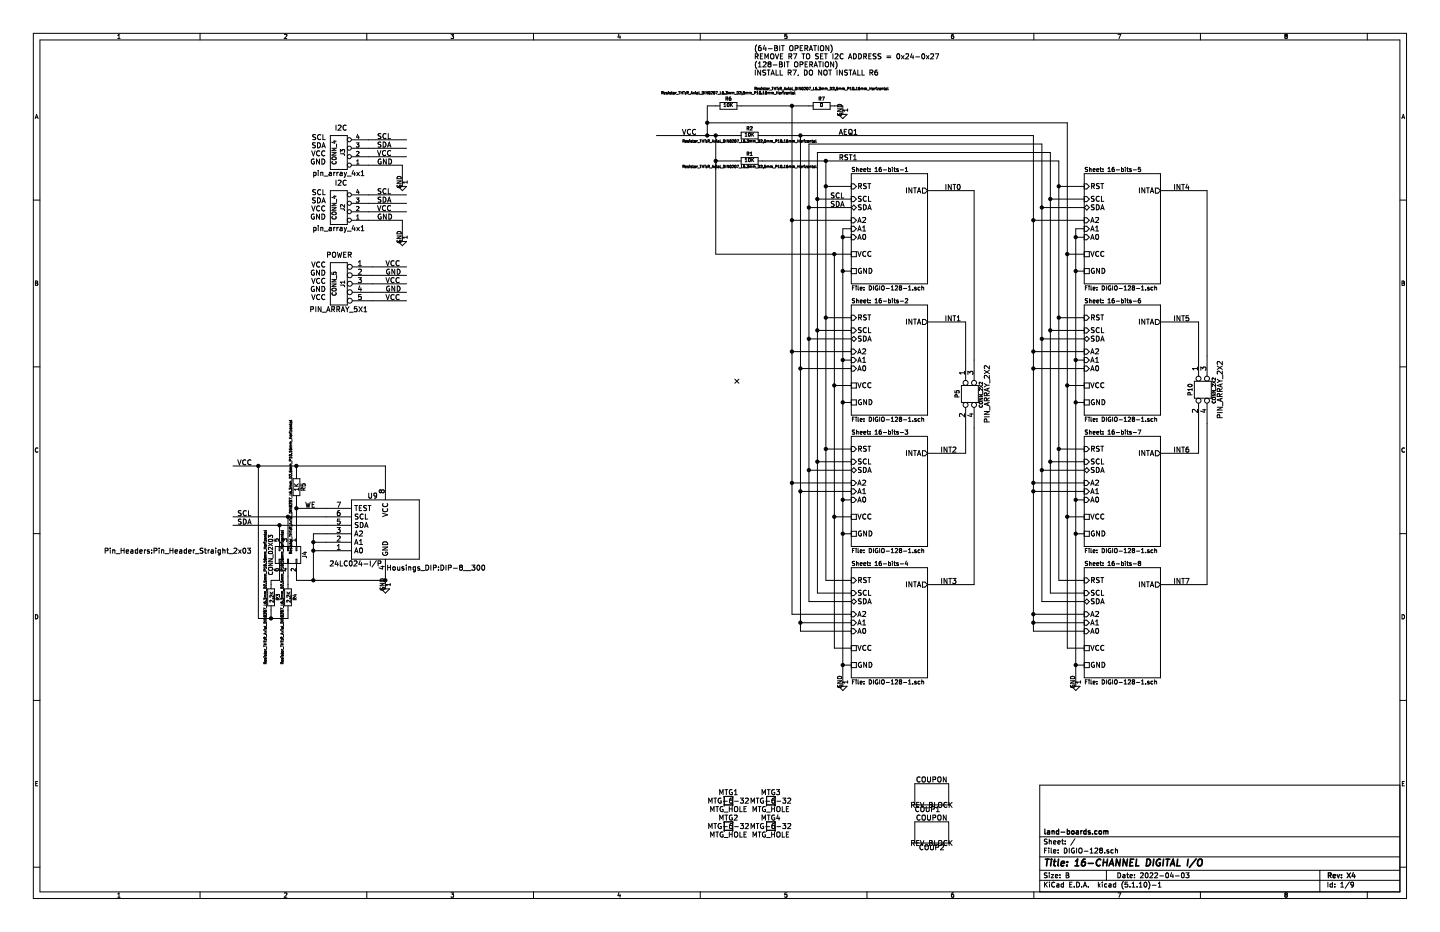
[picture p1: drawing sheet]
EESchema Schematic File Version 4
EELAYER 30 0
EELAYER END
$Descr B 17000 11000
encoding utf-8
Sheet 1 9
Title "16-CHANNEL DIGITAL I/O"
Date "2022-04-03"
Rev "X4"
Comp "land-boards.com"
Comment1 ""
Comment2 ""
Comment3 ""
Comment4 ""
$EndDescr
$Comp
L DIGIO-128-rescue:MTG_HOLE MTG4
U 1 1
P 9100 9750
F 0 "MTG4" H 9100 9850 60  0000 C CNN
F 1 "MTG_HOLE" H 9100 9650 60  0000 C CNN
F 2 "MTG-6-32" H 9100 9750 60  0000 C CNN
F 3 "~" H 9100 9750 60  0000 C CNN
	1    9100 9750
	1    0    0    -1  
$EndComp
$Comp
L DIGIO-128-rescue:MTG_HOLE MTG2
U 1 1
P 8600 9750
F 0 "MTG2" H 8600 9850 60  0000 C CNN
F 1 "MTG_HOLE" H 8600 9650 60  0000 C CNN
F 2 "MTG-6-32" H 8600 9750 60  0000 C CNN
F 3 "~" H 8600 9750 60  0000 C CNN
	1    8600 9750
	1    0    0    -1  
$EndComp
$Comp
L DIGIO-128-rescue:MTG_HOLE MTG3
U 1 1
P 9100 9450
F 0 "MTG3" H 9100 9550 60  0000 C CNN
F 1 "MTG_HOLE" H 9100 9350 60  0000 C CNN
F 2 "MTG-6-32" H 9100 9450 60  0000 C CNN
F 3 "~" H 9100 9450 60  0000 C CNN
	1    9100 9450
	1    0    0    -1  
$EndComp
$Comp
L DIGIO-128-rescue:MTG_HOLE MTG1
U 1 1
P 8600 9450
F 0 "MTG1" H 8600 9550 60  0000 C CNN
F 1 "MTG_HOLE" H 8600 9350 60  0000 C CNN
F 2 "MTG-6-32" H 8600 9450 60  0000 C CNN
F 3 "~" H 8600 9450 60  0000 C CNN
	1    8600 9450
	1    0    0    -1  
$EndComp
$Comp
L DIGIO-128-rescue:CONN_4 J2
U 1 1
P 4000 2450
F 0 "J2" V 3950 2450 50  0000 C CNN
F 1 "CONN_4" V 4050 2450 50  0000 C CNN
F 2 "pin_array_4x1" H 4000 2700 60  0000 C CNN
F 3 "" H 4000 2450 60  0000 C CNN
	1    4000 2450
	-1   0    0    1   
$EndComp
Text Notes 3850 2600 2    60   ~ 0
SCL\nSDA\nVCC\nGND
Text Label 4450 2500 0    60   ~ 0
VCC
Text Label 4450 2600 0    60   ~ 0
GND
Text Label 4450 2400 0    60   ~ 0
SDA
Text Label 4450 2300 0    60   ~ 0
SCL
$Comp
L power:GND #PWR01
U 1 1
P 4550 6900
F 0 "#PWR01" H 4550 6900 30  0001 C CNN
F 1 "GND" H 4550 6830 30  0001 C CNN
F 2 "" H 4550 6900 60  0000 C CNN
F 3 "" H 4550 6900 60  0000 C CNN
	1    4550 6900
	1    0    0    -1  
$EndComp
Text Notes 3850 3550 2    60   ~ 0
VCC\nGND\nVCC\nGND\nVCC
Text Notes 3850 3050 0    60   ~ 0
POWER
Text Notes 3950 2200 0    60   ~ 0
I2C
$Comp
L DIGIO-128-rescue:24C01 U9
U 1 1
P 4550 6200
F 0 "U9" H 4700 6550 60  0000 C CNN
F 1 "24LC024-I/P" H 4900 5750 60  0000 C CNN
F 2 "Housings_DIP:DIP-8__300" H 3950 5700 60  0000 C CNN
F 3 "~" H 4550 6200 60  0000 C CNN
	1    4550 6200
	-1   0    0    -1  
$EndComp
$Sheet
S 10050 2050 900  1300
U 5516A155
F0 "16-bits-1" 50
F1 "DIGIO-128-1.sch" 50
F2 "VCC" U L 10050 3000 60 
F3 "SCL" I L 10050 2350 60 
F4 "SDA" B L 10050 2450 60 
F5 "A2" I L 10050 2600 60 
F6 "A1" I L 10050 2700 60 
F7 "A0" I L 10050 2800 60 
F8 "RST" I L 10050 2200 60 
F9 "INTA" O R 10950 2250 60 
F10 "GND" U L 10050 3200 60 
$EndSheet
$Sheet
S 10050 3600 900  1300
U 5516C130
F0 "16-bits-2" 50
F1 "DIGIO-128-1.sch" 50
F2 "VCC" U L 10050 4550 60 
F3 "SCL" I L 10050 3900 60 
F4 "SDA" B L 10050 4000 60 
F5 "A2" I L 10050 4150 60 
F6 "A1" I L 10050 4250 60 
F7 "A0" I L 10050 4350 60 
F8 "RST" I L 10050 3750 60 
F9 "INTA" O R 10950 3800 60 
F10 "GND" U L 10050 4750 60 
$EndSheet
$Sheet
S 10050 5150 900  1300
U 5516F760
F0 "16-bits-3" 50
F1 "DIGIO-128-1.sch" 50
F2 "VCC" U L 10050 6100 60 
F3 "SCL" I L 10050 5450 60 
F4 "SDA" B L 10050 5550 60 
F5 "A2" I L 10050 5700 60 
F6 "A1" I L 10050 5800 60 
F7 "A0" I L 10050 5900 60 
F8 "RST" I L 10050 5300 60 
F9 "INTA" O R 10950 5350 60 
F10 "GND" U L 10050 6300 60 
$EndSheet
$Sheet
S 10050 6700 900  1300
U 5516F76C
F0 "16-bits-4" 50
F1 "DIGIO-128-1.sch" 50
F2 "VCC" U L 10050 7650 60 
F3 "SCL" I L 10050 7000 60 
F4 "SDA" B L 10050 7100 60 
F5 "A2" I L 10050 7250 60 
F6 "A1" I L 10050 7350 60 
F7 "A0" I L 10050 7450 60 
F8 "RST" I L 10050 6850 60 
F9 "INTA" O R 10950 6900 60 
F10 "GND" U L 10050 7850 60 
$EndSheet
$Sheet
S 12800 2050 900  1300
U 55171938
F0 "16-bits-5" 50
F1 "DIGIO-128-1.sch" 50
F2 "VCC" U L 12800 3000 60 
F3 "SCL" I L 12800 2350 60 
F4 "SDA" B L 12800 2450 60 
F5 "A2" I L 12800 2600 60 
F6 "A1" I L 12800 2700 60 
F7 "A0" I L 12800 2800 60 
F8 "RST" I L 12800 2200 60 
F9 "INTA" O R 13700 2250 60 
F10 "GND" U L 12800 3200 60 
$EndSheet
$Sheet
S 12800 3600 900  1300
U 55171944
F0 "16-bits-6" 50
F1 "DIGIO-128-1.sch" 50
F2 "VCC" U L 12800 4550 60 
F3 "SCL" I L 12800 3900 60 
F4 "SDA" B L 12800 4000 60 
F5 "A2" I L 12800 4150 60 
F6 "A1" I L 12800 4250 60 
F7 "A0" I L 12800 4350 60 
F8 "RST" I L 12800 3750 60 
F9 "INTA" O R 13700 3800 60 
F10 "GND" U L 12800 4750 60 
$EndSheet
$Sheet
S 12800 5150 900  1300
U 55171950
F0 "16-bits-7" 50
F1 "DIGIO-128-1.sch" 50
F2 "VCC" U L 12800 6100 60 
F3 "SCL" I L 12800 5450 60 
F4 "SDA" B L 12800 5550 60 
F5 "A2" I L 12800 5700 60 
F6 "A1" I L 12800 5800 60 
F7 "A0" I L 12800 5900 60 
F8 "RST" I L 12800 5300 60 
F9 "INTA" O R 13700 5350 60 
F10 "GND" U L 12800 6300 60 
$EndSheet
$Sheet
S 12800 6700 900  1300
U 5517195C
F0 "16-bits-8" 50
F1 "DIGIO-128-1.sch" 50
F2 "VCC" U L 12800 7650 60 
F3 "SCL" I L 12800 7000 60 
F4 "SDA" B L 12800 7100 60 
F5 "A2" I L 12800 7250 60 
F6 "A1" I L 12800 7350 60 
F7 "A0" I L 12800 7450 60 
F8 "RST" I L 12800 6850 60 
F9 "INTA" O R 13700 6900 60 
F10 "GND" U L 12800 7850 60 
$EndSheet
Wire Wire Line
	9950 2800 10050 2800
Wire Wire Line
	9950 7850 10050 7850
Wire Wire Line
	9950 3200 10050 3200
Connection ~ 9950 3200
Wire Wire Line
	9950 4750 10050 4750
Connection ~ 9950 4750
Wire Wire Line
	10050 6300 9950 6300
Connection ~ 9950 6300
Wire Wire Line
	9850 7650 10050 7650
Wire Wire Line
	9850 3000 9850 4550
Wire Wire Line
	8450 3000 9850 3000
Wire Wire Line
	10050 4550 9850 4550
Connection ~ 9850 4550
Wire Wire Line
	10050 6100 9850 6100
Connection ~ 9850 6100
Wire Wire Line
	9750 6850 10050 6850
Wire Wire Line
	9750 1900 9750 2200
Wire Wire Line
	9750 5300 10050 5300
Wire Wire Line
	9750 3750 10050 3750
Connection ~ 9750 5300
Wire Wire Line
	9750 2200 10050 2200
Connection ~ 9750 3750
Wire Wire Line
	9650 2350 10050 2350
Wire Wire Line
	9650 1800 9650 2350
Wire Wire Line
	9650 3900 10050 3900
Wire Wire Line
	9650 5450 10050 5450
Connection ~ 9650 3900
Wire Wire Line
	9650 7000 10050 7000
Connection ~ 9650 5450
Wire Wire Line
	9550 7100 10050 7100
Wire Wire Line
	9550 1700 9550 2450
Wire Wire Line
	9550 5550 10050 5550
Wire Wire Line
	9550 4000 10050 4000
Connection ~ 9550 5550
Wire Wire Line
	9550 2450 10050 2450
Connection ~ 9550 4000
Wire Wire Line
	9950 2700 10050 2700
Connection ~ 9950 2800
Wire Wire Line
	9950 4250 10050 4250
Connection ~ 9950 4250
Wire Wire Line
	9950 5900 10050 5900
Connection ~ 9950 5900
Wire Wire Line
	10050 4350 9450 4350
Wire Wire Line
	9450 1600 9450 4350
Wire Wire Line
	9450 5800 10050 5800
Wire Wire Line
	9450 7350 10050 7350
Connection ~ 9450 5800
Wire Wire Line
	9450 7450 10050 7450
Connection ~ 9450 7350
Wire Wire Line
	12800 2800 12700 2800
Wire Wire Line
	12700 2700 12700 2800
Wire Wire Line
	12700 7850 12800 7850
Wire Wire Line
	12700 3200 12800 3200
Connection ~ 12700 3200
Wire Wire Line
	12700 4750 12800 4750
Connection ~ 12700 4750
Wire Wire Line
	12800 6300 12700 6300
Connection ~ 12700 6300
Wire Wire Line
	12600 7650 12800 7650
Wire Wire Line
	12600 1450 12600 3000
Wire Wire Line
	12600 3000 12800 3000
Wire Wire Line
	12800 4550 12600 4550
Connection ~ 12600 4550
Wire Wire Line
	12800 6100 12600 6100
Connection ~ 12600 6100
Wire Wire Line
	12500 6850 12800 6850
Wire Wire Line
	12500 1900 12500 2200
Wire Wire Line
	12500 5300 12800 5300
Wire Wire Line
	12500 3750 12800 3750
Connection ~ 12500 5300
Wire Wire Line
	12500 2200 12800 2200
Connection ~ 12500 3750
Wire Wire Line
	12800 2350 12400 2350
Wire Wire Line
	12400 1800 12400 2350
Wire Wire Line
	12400 3900 12800 3900
Wire Wire Line
	12400 5450 12800 5450
Connection ~ 12400 3900
Wire Wire Line
	12400 7000 12800 7000
Connection ~ 12400 5450
Wire Wire Line
	12300 7100 12800 7100
Wire Wire Line
	12300 1700 12300 2450
Wire Wire Line
	12300 5550 12800 5550
Wire Wire Line
	12300 4000 12800 4000
Connection ~ 12300 5550
Wire Wire Line
	12300 2450 12800 2450
Connection ~ 12300 4000
Wire Wire Line
	12700 2700 12800 2700
Connection ~ 12700 2800
Wire Wire Line
	12700 4250 12800 4250
Connection ~ 12700 4250
Wire Wire Line
	12700 5900 12800 5900
Connection ~ 12700 5900
Wire Wire Line
	12200 4350 12800 4350
Wire Wire Line
	12200 5800 12800 5800
Wire Wire Line
	12200 7350 12800 7350
Connection ~ 12200 5800
Wire Wire Line
	12200 7450 12800 7450
Connection ~ 12200 7350
Wire Wire Line
	9000 1900 9750 1900
Connection ~ 12500 2200
Connection ~ 9750 2200
Wire Wire Line
	9650 1800 12400 1800
Connection ~ 12400 2350
Connection ~ 9650 2350
Wire Wire Line
	9550 1700 12300 1700
Connection ~ 12300 2450
Connection ~ 9550 2450
Wire Wire Line
	9000 1600 9450 1600
Connection ~ 9450 4350
$Comp
L Device:R R2
U 1 1
P 8850 1600
F 0 "R2" V 8930 1600 40  0000 C CNN
F 1 "10K" V 8857 1601 40  0000 C CNN
F 2 "Resistor_THT:R_Axial_DIN0207_L6.3mm_D2.5mm_P10.16mm_Horizontal" V 8780 1600 30  0000 C CNN
F 3 "~" H 8850 1600 30  0000 C CNN
	1    8850 1600
	0    -1   -1   0   
$EndComp
$Comp
L Device:R R4
U 1 1
P 3400 7050
F 0 "R4" V 3480 7050 40  0000 C CNN
F 1 "2.2K" V 3407 7051 40  0000 C CNN
F 2 "Resistor_THT:R_Axial_DIN0207_L6.3mm_D2.5mm_P10.16mm_Horizontal" V 3330 7050 30  0000 C CNN
F 3 "~" H 3400 7050 30  0000 C CNN
	1    3400 7050
	1    0    0    -1  
$EndComp
$Comp
L Device:R R3
U 1 1
P 3200 7050
F 0 "R3" V 3280 7050 40  0000 C CNN
F 1 "2.2K" V 3207 7051 40  0000 C CNN
F 2 "Resistor_THT:R_Axial_DIN0207_L6.3mm_D2.5mm_P10.16mm_Horizontal" V 3130 7050 30  0000 C CNN
F 3 "~" H 3200 7050 30  0000 C CNN
	1    3200 7050
	1    0    0    -1  
$EndComp
$Comp
L Device:R R1
U 1 1
P 8850 1900
F 0 "R1" V 8930 1900 40  0000 C CNN
F 1 "10K" V 8857 1901 40  0000 C CNN
F 2 "Resistor_THT:R_Axial_DIN0207_L6.3mm_D2.5mm_P10.16mm_Horizontal" V 8780 1900 30  0000 C CNN
F 3 "~" H 8850 1900 30  0000 C CNN
	1    8850 1900
	0    -1   -1   0   
$EndComp
Connection ~ 9450 1600
Connection ~ 9750 1900
Wire Wire Line
	8450 1900 8700 1900
Wire Wire Line
	8450 1600 8450 1900
Wire Wire Line
	8450 1900 8450 3000
Wire Wire Line
	7750 1600 8350 1600
Connection ~ 8450 1600
Text Label 8050 1600 0    60   ~ 0
VCC
Connection ~ 12700 7850
Connection ~ 9950 7850
$Comp
L power:GND #PWR02
U 1 1
P 9950 8050
F 0 "#PWR02" H 9950 8050 30  0001 C CNN
F 1 "GND" H 9950 7980 30  0001 C CNN
F 2 "" H 9950 8050 60  0000 C CNN
F 3 "" H 9950 8050 60  0000 C CNN
	1    9950 8050
	1    0    0    -1  
$EndComp
$Comp
L power:GND #PWR03
U 1 1
P 12700 8050
F 0 "#PWR03" H 12700 8050 30  0001 C CNN
F 1 "GND" H 12700 7980 30  0001 C CNN
F 2 "" H 12700 8050 60  0000 C CNN
F 3 "" H 12700 8050 60  0000 C CNN
	1    12700 8050
	1    0    0    -1  
$EndComp
Text Label 9800 2350 0    60   ~ 0
SCL
Text Label 9800 2450 0    60   ~ 0
SDA
Wire Wire Line
	4350 2300 4800 2300
Wire Wire Line
	4350 2400 4800 2400
Wire Wire Line
	4350 2500 4800 2500
Wire Wire Line
	4350 2600 4750 2600
Wire Wire Line
	4750 2600 4750 2800
$Comp
L power:GND #PWR04
U 1 1
P 4750 2800
F 0 "#PWR04" H 4750 2800 30  0001 C CNN
F 1 "GND" H 4750 2730 30  0001 C CNN
F 2 "" H 4750 2800 60  0000 C CNN
F 3 "" H 4750 2800 60  0000 C CNN
	1    4750 2800
	1    0    0    -1  
$EndComp
Text Label 4550 3350 0    60   ~ 0
VCC
Text Label 4550 3250 0    60   ~ 0
GND
Text Label 4550 3450 0    60   ~ 0
GND
Wire Wire Line
	4400 3450 4800 3450
Wire Wire Line
	4400 3350 4800 3350
Wire Wire Line
	4400 3250 4800 3250
Wire Wire Line
	4550 6800 4550 6850
Wire Wire Line
	3500 6850 3700 6850
Wire Wire Line
	3700 6300 3700 6400
Wire Wire Line
	3700 6300 3850 6300
Connection ~ 4550 6850
Wire Wire Line
	3850 6400 3700 6400
Connection ~ 3700 6400
Wire Wire Line
	3850 6500 3700 6500
Connection ~ 3700 6500
Wire Wire Line
	2750 6100 3400 6100
Wire Wire Line
	2750 6200 3300 6200
Wire Wire Line
	4550 5500 4550 5700
Wire Wire Line
	2750 5500 3050 5500
Text Label 2800 5500 0    60   ~ 0
VCC
Text Label 2800 6100 0    60   ~ 0
SCL
Text Label 2800 6200 0    60   ~ 0
SDA
Connection ~ 8450 1900
Connection ~ 9850 3000
Wire Wire Line
	8350 1450 8350 1600
Connection ~ 8350 1600
Connection ~ 12600 3000
$Comp
L DIGIO-128-rescue:CONN_5 J1
U 1 1
P 4000 3350
F 0 "J1" V 3950 3350 50  0000 C CNN
F 1 "CONN_5" V 4050 3350 50  0000 C CNN
F 2 "PIN_ARRAY_5X1" H 4000 3050 60  0000 C CNN
F 3 "" H 4000 3350 60  0000 C CNN
	1    4000 3350
	-1   0    0    -1  
$EndComp
Text Label 4550 3550 0    60   ~ 0
VCC
Wire Wire Line
	4400 3550 4800 3550
Text Label 4550 3150 0    60   ~ 0
VCC
Wire Wire Line
	4400 3150 4800 3150
$Comp
L DIGIO-128-rescue:CONN_2X2 P5
U 1 1
P 11450 4650
F 0 "P5" H 11450 4800 50  0000 C CNN
F 1 "CONN_2X2" H 11460 4520 40  0000 C CNN
F 2 "PIN_ARRAY_2X2" H 11450 4450 60  0000 C CNN
F 3 "" H 11450 4650 60  0000 C CNN
	1    11450 4650
	0    -1   1    0   
$EndComp
Wire Wire Line
	10950 2250 11500 2250
Wire Wire Line
	11500 2250 11500 4250
$Comp
L DIGIO-128-rescue:CONN_2X2 P10
U 1 1
P 14200 4600
F 0 "P10" H 14200 4750 50  0000 C CNN
F 1 "CONN_2X2" H 14210 4470 40  0000 C CNN
F 2 "PIN_ARRAY_2X2" H 14200 4400 60  0000 C CNN
F 3 "" H 14200 4600 60  0000 C CNN
	1    14200 4600
	0    -1   1    0   
$EndComp
Wire Wire Line
	13700 2250 14250 2250
Wire Wire Line
	14250 2250 14250 4200
Connection ~ 12200 4350
Text Label 9900 1600 0    60   ~ 0
AEQ1
Text Label 9900 1900 0    60   ~ 0
RST1
$Comp
L DIGIO-128-rescue:COUPON COUP2
U 1 1
P 11000 9950
F 0 "COUP2" H 11000 9900 60  0000 C CNN
F 1 "COUPON" H 11000 10250 60  0000 C CNN
F 2 "REV_BLOCK" H 11000 9950 60  0000 C CNN
F 3 "~" H 11000 9950 60  0000 C CNN
	1    11000 9950
	1    0    0    -1  
$EndComp
$Comp
L DIGIO-128-rescue:COUPON COUP1
U 1 1
P 11000 9500
F 0 "COUP1" H 10950 9450 60  0000 C CNN
F 1 "COUPON" H 11000 9800 60  0000 C CNN
F 2 "REV_BLOCK" H 11000 9500 60  0000 C CNN
F 3 "~" H 11000 9500 60  0000 C CNN
	1    11000 9500
	1    0    0    -1  
$EndComp
Wire Wire Line
	10950 3800 11400 3800
Wire Wire Line
	11400 3800 11400 4250
Wire Wire Line
	10950 5350 11400 5350
Wire Wire Line
	11400 5350 11400 5050
Wire Wire Line
	10950 6900 11500 6900
Wire Wire Line
	11500 6900 11500 5050
Wire Wire Line
	13700 3800 14150 3800
Wire Wire Line
	14150 3800 14150 4200
Wire Wire Line
	13700 5350 14150 5350
Wire Wire Line
	14150 5350 14150 5000
Wire Wire Line
	13700 6900 14250 6900
Wire Wire Line
	14250 6900 14250 5000
$Comp
L DIGIO-128-rescue:CONN_4 J3
U 1 1
P 4000 1800
F 0 "J3" V 3950 1800 50  0000 C CNN
F 1 "CONN_4" V 4050 1800 50  0000 C CNN
F 2 "pin_array_4x1" H 4000 2050 60  0000 C CNN
F 3 "" H 4000 1800 60  0000 C CNN
	1    4000 1800
	-1   0    0    1   
$EndComp
Text Notes 3850 1950 2    60   ~ 0
SCL\nSDA\nVCC\nGND
Text Label 4450 1850 0    60   ~ 0
VCC
Text Label 4450 1950 0    60   ~ 0
GND
Text Label 4450 1750 0    60   ~ 0
SDA
Text Label 4450 1650 0    60   ~ 0
SCL
Text Notes 3950 1550 0    60   ~ 0
I2C
Wire Wire Line
	4350 1650 4800 1650
Wire Wire Line
	4350 1750 4800 1750
Wire Wire Line
	4350 1850 4800 1850
Wire Wire Line
	4350 1950 4750 1950
Wire Wire Line
	4750 1950 4750 2150
$Comp
L power:GND #PWR05
U 1 1
P 4750 2150
F 0 "#PWR05" H 4750 2150 30  0001 C CNN
F 1 "GND" H 4750 2080 30  0001 C CNN
F 2 "" H 4750 2150 60  0000 C CNN
F 3 "" H 4750 2150 60  0000 C CNN
	1    4750 2150
	1    0    0    -1  
$EndComp
$Comp
L Device:R R5
U 1 1
P 3500 5750
F 0 "R5" V 3580 5750 50  0000 C CNN
F 1 "1K" V 3500 5750 50  0000 C CNN
F 2 "Resistor_THT:R_Axial_DIN0207_L6.3mm_D2.5mm_P10.16mm_Horizontal" V 3430 5750 30  0000 C CNN
F 3 "" H 3500 5750 30  0000 C CNN
	1    3500 5750
	1    0    0    -1  
$EndComp
Wire Wire Line
	3500 5900 3500 6000
Wire Wire Line
	3500 6000 3850 6000
Wire Wire Line
	3500 5600 3500 5500
$Comp
L DIGIO-128-rescue:CONN_02X03 J4
U 1 1
P 3400 6550
F 0 "J4" H 3400 6750 50  0000 C CNN
F 1 "CONN_02X03" H 3400 6350 50  0000 C CNN
F 2 "Pin_Headers:Pin_Header_Straight_2x03" V 3350 5250 60  0000 C CNN
F 3 "" H 3400 5350 60  0000 C CNN
	1    3400 6550
	0    1    1    0   
$EndComp
Wire Wire Line
	3300 6300 3300 6200
Connection ~ 3300 6200
Wire Wire Line
	3400 6300 3400 6100
Connection ~ 3400 6100
NoConn ~ 8700 4500
Connection ~ 3500 5500
Connection ~ 3500 6000
Wire Wire Line
	3500 6850 3500 6800
Connection ~ 3700 6850
Wire Wire Line
	3200 6900 3200 6850
Wire Wire Line
	3200 6850 3300 6850
Wire Wire Line
	3300 6850 3300 6800
Wire Wire Line
	3400 6900 3400 6800
Wire Wire Line
	3400 7300 3400 7200
Wire Wire Line
	3050 7300 3200 7300
Wire Wire Line
	3200 7300 3200 7200
Wire Wire Line
	3050 7300 3050 5500
Connection ~ 3050 5500
Connection ~ 3200 7300
Text Label 3600 6000 0    60   ~ 0
WE
Text Label 11150 2250 0    60   ~ 0
INT0
Text Label 11150 3800 0    60   ~ 0
INT1
Text Label 11100 5350 0    60   ~ 0
INT2
Text Label 11100 6900 0    60   ~ 0
INT3
Text Label 13850 2250 0    60   ~ 0
INT4
Text Label 13850 3800 0    60   ~ 0
INT5
Text Label 13850 5350 0    60   ~ 0
INT6
Text Label 13850 6900 0    60   ~ 0
INT7
Wire Wire Line
	9850 4550 9850 6100
Wire Wire Line
	9850 6100 9850 7650
Wire Wire Line
	9750 5300 9750 6850
Wire Wire Line
	9750 3750 9750 5300
Wire Wire Line
	9650 3900 9650 5450
Wire Wire Line
	9650 5450 9650 7000
Wire Wire Line
	9550 5550 9550 7100
Wire Wire Line
	9550 4000 9550 5550
Wire Wire Line
	9950 2800 9950 3200
Wire Wire Line
	9950 4250 9950 4750
Wire Wire Line
	9950 5900 9950 6300
Wire Wire Line
	9450 5800 9450 7350
Wire Wire Line
	9450 7350 9450 7450
Wire Wire Line
	12700 3200 12700 4250
Wire Wire Line
	12700 4750 12700 5900
Wire Wire Line
	12700 6300 12700 7850
Wire Wire Line
	12600 4550 12600 6100
Wire Wire Line
	12600 6100 12600 7650
Wire Wire Line
	12500 5300 12500 6850
Wire Wire Line
	12500 3750 12500 5300
Wire Wire Line
	12400 3900 12400 5450
Wire Wire Line
	12400 5450 12400 7000
Wire Wire Line
	12300 5550 12300 7100
Wire Wire Line
	12300 4000 12300 5550
Wire Wire Line
	12700 2800 12700 3200
Wire Wire Line
	12700 4250 12700 4750
Wire Wire Line
	12700 5900 12700 6300
Wire Wire Line
	12200 7350 12200 7450
Wire Wire Line
	9950 2700 9950 2800
Wire Wire Line
	12500 2200 12500 3750
Wire Wire Line
	9750 2200 9750 3750
Wire Wire Line
	12400 2350 12400 3900
Wire Wire Line
	9650 2350 9650 3900
Wire Wire Line
	12300 2450 12300 4000
Wire Wire Line
	9550 2450 9550 4000
Wire Wire Line
	9450 4350 9450 5800
Wire Wire Line
	9450 1600 12200 1600
Wire Wire Line
	9750 1900 12500 1900
Wire Wire Line
	8450 1600 8700 1600
Wire Wire Line
	12700 7850 12700 8050
Wire Wire Line
	9950 7850 9950 8050
Wire Wire Line
	4550 6850 4550 6900
Wire Wire Line
	3700 6400 3700 6500
Wire Wire Line
	3700 6500 3700 6850
Wire Wire Line
	8450 1900 8450 2000
Wire Wire Line
	9850 3000 10050 3000
Wire Wire Line
	8350 1600 8450 1600
Wire Wire Line
	12600 3000 12600 4550
Wire Wire Line
	3300 6200 3850 6200
Wire Wire Line
	3400 6100 3850 6100
Wire Wire Line
	3500 5500 4550 5500
Wire Wire Line
	3500 6000 3500 6300
Wire Wire Line
	3700 6850 4550 6850
Wire Wire Line
	3050 5500 3500 5500
Wire Wire Line
	3200 7300 3400 7300
Wire Wire Line
	12200 1600 12200 2600
Wire Wire Line
	12200 4350 12200 5700
Wire Wire Line
	12200 5800 12200 7250
$Comp
L Device:R R6
U 1 1
P 8600 1250
F 0 "R6" V 8680 1250 40  0000 C CNN
F 1 "10K" V 8607 1251 40  0000 C CNN
F 2 "Resistor_THT:R_Axial_DIN0207_L6.3mm_D2.5mm_P10.16mm_Horizontal" V 8750 1250 30  0000 C CNN
F 3 "~" H 8600 1250 30  0000 C CNN
	1    8600 1250
	0    -1   -1   0   
$EndComp
Wire Wire Line
	8450 1250 8350 1250
Wire Wire Line
	8350 1250 8350 1450
$Comp
L power:GND #PWR06
U 1 1
P 9950 1300
F 0 "#PWR06" H 9950 1300 30  0001 C CNN
F 1 "GND" H 9950 1230 30  0001 C CNN
F 2 "" H 9950 1300 60  0000 C CNN
F 3 "" H 9950 1300 60  0000 C CNN
	1    9950 1300
	1    0    0    -1  
$EndComp
Wire Wire Line
	8750 1250 9350 1250
Wire Wire Line
	12800 2600 12200 2600
Connection ~ 12200 2600
Wire Wire Line
	12200 2600 12200 4150
Wire Wire Line
	12800 4150 12200 4150
Connection ~ 12200 4150
Wire Wire Line
	12200 4150 12200 4350
Wire Wire Line
	12800 5700 12200 5700
Connection ~ 12200 5700
Wire Wire Line
	12200 5700 12200 5800
Wire Wire Line
	12800 7250 12200 7250
Connection ~ 12200 7250
Wire Wire Line
	12200 7250 12200 7350
Connection ~ 8350 1450
Wire Wire Line
	8350 1450 12600 1450
Wire Wire Line
	9950 3200 9950 4250
Wire Wire Line
	9950 4750 9950 5900
Wire Wire Line
	9950 6300 9950 7850
Wire Wire Line
	10050 7250 9350 7250
Wire Wire Line
	9350 7250 9350 5700
Wire Wire Line
	9350 5700 10050 5700
Wire Wire Line
	9350 5700 9350 4150
Wire Wire Line
	9350 4150 10050 4150
Connection ~ 9350 5700
Wire Wire Line
	9350 4150 9350 2600
Wire Wire Line
	9350 2600 10050 2600
Connection ~ 9350 4150
Wire Wire Line
	9350 1250 9350 2600
Connection ~ 9350 1250
Wire Wire Line
	9350 1250 9550 1250
Connection ~ 9350 2600
Wire Wire Line
	9950 1250 9950 1300
Wire Wire Line
	9850 1250 9950 1250
$Comp
L Device:R R7
U 1 1
P 9700 1250
F 0 "R7" V 9780 1250 40  0000 C CNN
F 1 "0" V 9707 1251 40  0000 C CNN
F 2 "Resistor_THT:R_Axial_DIN0207_L6.3mm_D2.5mm_P10.16mm_Horizontal" V 9900 1250 30  0000 C CNN
F 3 "~" H 9700 1250 30  0000 C CNN
	1    9700 1250
	0    -1   -1   0   
$EndComp
Text Notes 8900 900  0    60   ~ 0
(64-BIT OPERATION)\nREMOVE R7 TO SET I2C ADDRESS = 0x24-0x27\n(128-BIT OPERATION)\nINSTALL R7, DO NOT INSTALL R6
$EndSCHEMATC
